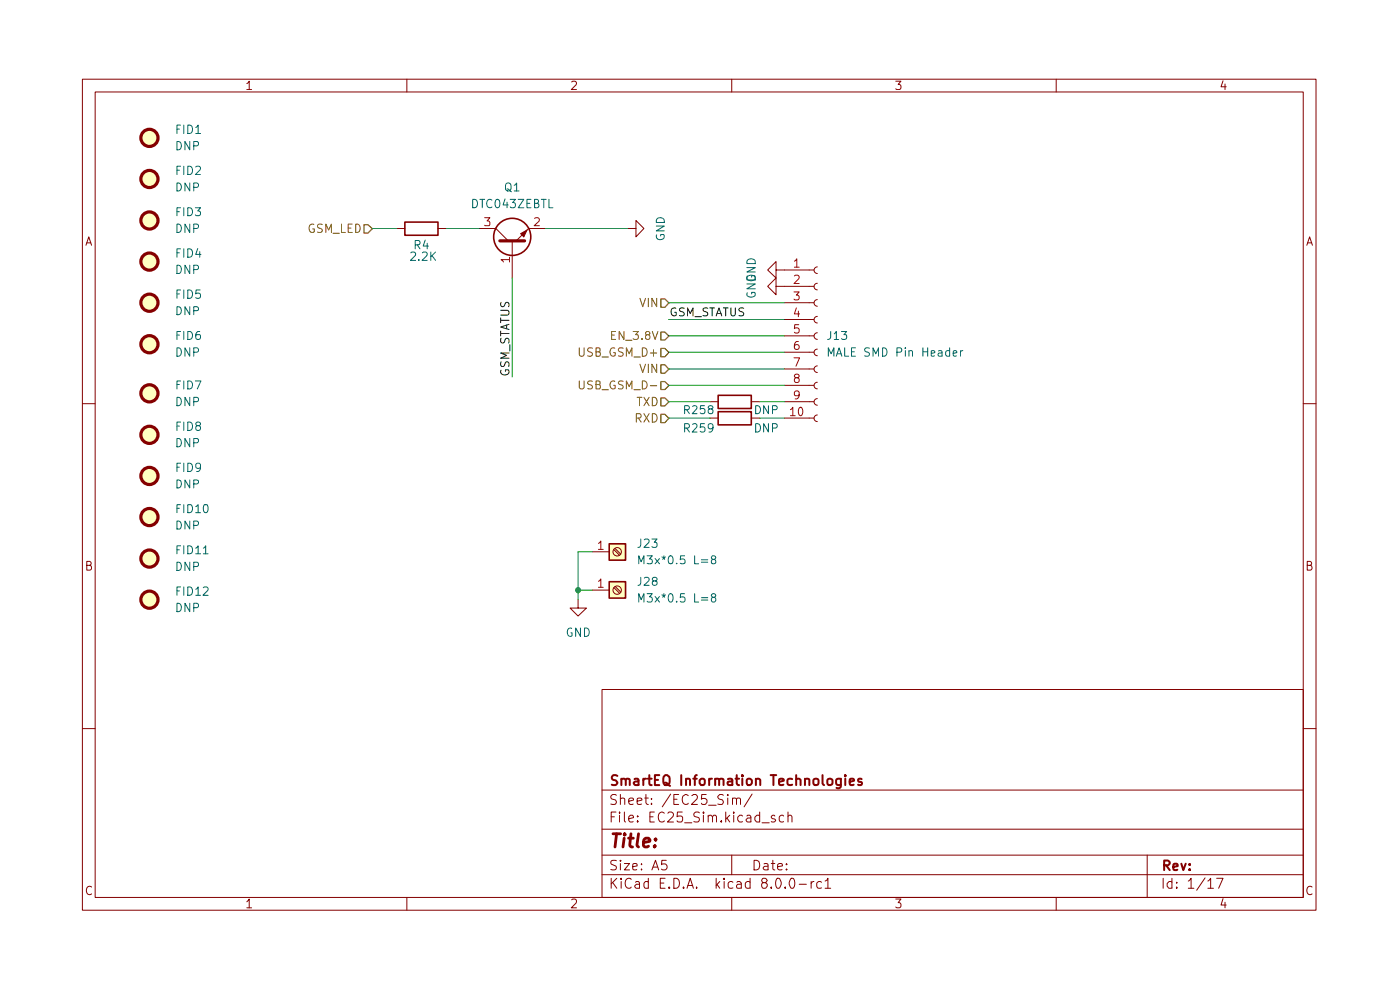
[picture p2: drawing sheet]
(kicad_sch
 (version 20231120)
 (generator "eeschema")
 (generator_version "8.0")
 (paper "A5")
 (title_block
  (company "SmartEQ Information Technologies"))
 (lib_symbols
  (symbol "Connector:Conn_01x10_Socket"
   (pin_names
    (offset 1.016) hide) (exclude_from_sim no) (in_bom yes) (on_board yes)
   (property "Reference" "J" (at 0 12.7 0) (effects (font (size 1.27 1.27))))
   (property "Value" "Conn_01x10_Socket" (at 0 -15.24 0) (effects (font (size 1.27 1.27))))
   (property "Footprint" "" (at 0 0 0) (effects (font (size 1.27 1.27)) (hide yes)))
   (property "Datasheet" "~" (at 0 0 0) (effects (font (size 1.27 1.27)) (hide yes)))
   (property "Description" "Generic connector, single row, 01x10, script generated" (at 0 0 0) (effects (font (size 1.27 1.27)) (hide yes)))
   (property "ki_locked" "" (at 0 0 0) (effects (font (size 1.27 1.27))))
   (symbol "Conn_01x10_Socket_1_1"
    (arc (start 0 -12.192) (mid -0.5058 -12.7) (end 0 -13.208) (stroke (width 0.1524) (type default)) (fill (type none)))
    (arc (start 0 -9.652) (mid -0.5058 -10.16) (end 0 -10.668) (stroke (width 0.1524) (type default)) (fill (type none)))
    (arc (start 0 -7.112) (mid -0.5058 -7.62) (end 0 -8.128) (stroke (width 0.1524) (type default)) (fill (type none)))
    (arc (start 0 -4.572) (mid -0.5058 -5.08) (end 0 -5.588) (stroke (width 0.1524) (type default)) (fill (type none)))
    (arc (start 0 -2.032) (mid -0.5058 -2.54) (end 0 -3.048) (stroke (width 0.1524) (type default)) (fill (type none)))
    (polyline (pts (xy -1.27 -12.7) (xy -0.508 -12.7)) (stroke (width 0.1524) (type default)) (fill (type none)))
    (polyline (pts (xy -1.27 -10.16) (xy -0.508 -10.16)) (stroke (width 0.1524) (type default)) (fill (type none)))
    (polyline (pts (xy -1.27 -7.62) (xy -0.508 -7.62)) (stroke (width 0.1524) (type default)) (fill (type none)))
    (polyline (pts (xy -1.27 -5.08) (xy -0.508 -5.08)) (stroke (width 0.1524) (type default)) (fill (type none)))
    (polyline (pts (xy -1.27 -2.54) (xy -0.508 -2.54)) (stroke (width 0.1524) (type default)) (fill (type none)))
    (polyline (pts (xy -1.27 0) (xy -0.508 0)) (stroke (width 0.1524) (type default)) (fill (type none)))
    (polyline (pts (xy -1.27 2.54) (xy -0.508 2.54)) (stroke (width 0.1524) (type default)) (fill (type none)))
    (polyline (pts (xy -1.27 5.08) (xy -0.508 5.08)) (stroke (width 0.1524) (type default)) (fill (type none)))
    (polyline (pts (xy -1.27 7.62) (xy -0.508 7.62)) (stroke (width 0.1524) (type default)) (fill (type none)))
    (polyline (pts (xy -1.27 10.16) (xy -0.508 10.16)) (stroke (width 0.1524) (type default)) (fill (type none)))
    (arc (start 0 0.508) (mid -0.5058 0) (end 0 -0.508) (stroke (width 0.1524) (type default)) (fill (type none)))
    (arc (start 0 3.048) (mid -0.5058 2.54) (end 0 2.032) (stroke (width 0.1524) (type default)) (fill (type none)))
    (arc (start 0 5.588) (mid -0.5058 5.08) (end 0 4.572) (stroke (width 0.1524) (type default)) (fill (type none)))
    (arc (start 0 8.128) (mid -0.5058 7.62) (end 0 7.112) (stroke (width 0.1524) (type default)) (fill (type none)))
    (arc (start 0 10.668) (mid -0.5058 10.16) (end 0 9.652) (stroke (width 0.1524) (type default)) (fill (type none)))
    (pin passive line (at -5.08 10.16 0) (length 3.81) (name "Pin_1" (effects (font (size 1.27 1.27)))) (number "1" (effects (font (size 1.27 1.27)))))
    (pin passive line (at -5.08 -12.7 0) (length 3.81) (name "Pin_10" (effects (font (size 1.27 1.27)))) (number "10" (effects (font (size 1.27 1.27)))))
    (pin passive line (at -5.08 7.62 0) (length 3.81) (name "Pin_2" (effects (font (size 1.27 1.27)))) (number "2" (effects (font (size 1.27 1.27)))))
    (pin passive line (at -5.08 5.08 0) (length 3.81) (name "Pin_3" (effects (font (size 1.27 1.27)))) (number "3" (effects (font (size 1.27 1.27)))))
    (pin passive line (at -5.08 2.54 0) (length 3.81) (name "Pin_4" (effects (font (size 1.27 1.27)))) (number "4" (effects (font (size 1.27 1.27)))))
    (pin passive line (at -5.08 0 0) (length 3.81) (name "Pin_5" (effects (font (size 1.27 1.27)))) (number "5" (effects (font (size 1.27 1.27)))))
    (pin passive line (at -5.08 -2.54 0) (length 3.81) (name "Pin_6" (effects (font (size 1.27 1.27)))) (number "6" (effects (font (size 1.27 1.27)))))
    (pin passive line (at -5.08 -5.08 0) (length 3.81) (name "Pin_7" (effects (font (size 1.27 1.27)))) (number "7" (effects (font (size 1.27 1.27)))))
    (pin passive line (at -5.08 -7.62 0) (length 3.81) (name "Pin_8" (effects (font (size 1.27 1.27)))) (number "8" (effects (font (size 1.27 1.27)))))
    (pin passive line (at -5.08 -10.16 0) (length 3.81) (name "Pin_9" (effects (font (size 1.27 1.27)))) (number "9" (effects (font (size 1.27 1.27)))))))
  (symbol "Connector:Screw_Terminal_01x01"
   (pin_names
    (offset 1.016) hide) (exclude_from_sim no) (in_bom yes) (on_board yes)
   (property "Reference" "J23" (at 2.8515 1.2701 0) (effects (font (size 1.27 1.27)) (justify left)))
   (property "Value" "M3x*0.5 L=8" (at 2.8515 -1.2699 0) (effects (font (size 1.27 1.27)) (justify left)))
   (property "Footprint" "Footprint:Screw Terminal Shinbo" (at 0 0 0) (effects (font (size 1.27 1.27)) (hide yes)))
   (property "Datasheet" "~" (at 0 0 0) (effects (font (size 1.27 1.27)) (hide yes)))
   (property "Description" "Board mounting elevator    M3 hole size, 4 pins PCB-64-M3" (at 0 0 0) (effects (font (size 1.27 1.27)) (hide yes)))
   (property "Field-1" "" (at 0 0 0) (effects (font (size 1.27 1.27)) (hide yes)))
   (property "MPN" "SMTSO-M3-8ET" (at 0 0 0) (effects (font (size 1.27 1.27)) (hide yes)))
   (symbol "Screw_Terminal_01x01_1_1"
    (rectangle (start -1.27 1.27) (end 1.27 -1.27) (stroke (width 0.254) (type default)) (fill (type background)))
    (polyline (pts (xy -0.5334 0.3302) (xy 0.3302 -0.508)) (stroke (width 0.1524) (type default)) (fill (type none)))
    (polyline (pts (xy -0.3556 0.508) (xy 0.508 -0.3302)) (stroke (width 0.1524) (type default)) (fill (type none)))
    (circle (center 0 0) (radius 0.635) (stroke (width 0.1524) (type default)) (fill (type none)))
    (pin input line (at -3.81 0 0) (length 2.54) (name "1" (effects (font (size 1.27 1.27)))) (number "1" (effects (font (size 1.27 1.27)))))))
  (symbol "Device:R"
   (pin_numbers hide)
   (pin_names
    (offset 0)) (exclude_from_sim no) (in_bom yes) (on_board yes)
   (property "Reference" "R" (at 2.032 0 90) (effects (font (size 1.27 1.27))))
   (property "Value" "R" (at 0 0 90) (effects (font (size 1.27 1.27))))
   (property "Footprint" "" (at -1.778 0 90) (effects (font (size 1.27 1.27)) (hide yes)))
   (property "Datasheet" "~" (at 0 0 0) (effects (font (size 1.27 1.27)) (hide yes)))
   (property "Description" "Resistor" (at 0 0 0) (effects (font (size 1.27 1.27)) (hide yes)))
   (symbol "R_0_1"
    (rectangle (start -1.016 -2.54) (end 1.016 2.54) (stroke (width 0.254) (type default)) (fill (type none))))
   (symbol "R_1_1"
    (pin passive line (at 0 3.81 270) (length 1.27) (name "~" (effects (font (size 1.27 1.27)))) (number "1" (effects (font (size 1.27 1.27)))))
    (pin passive line (at 0 -3.81 90) (length 1.27) (name "~" (effects (font (size 1.27 1.27)))) (number "2" (effects (font (size 1.27 1.27)))))))
  (symbol "Mechanical:Fiducial" (exclude_from_sim no) (in_bom yes) (on_board yes)
   (property "Reference" "FID" (at 0 5.08 0) (effects (font (size 1.27 1.27))))
   (property "Value" "Fiducial" (at 0 3.175 0) (effects (font (size 1.27 1.27))))
   (property "Footprint" "" (at 0 0 0) (effects (font (size 1.27 1.27)) (hide yes)))
   (property "Datasheet" "~" (at 0 0 0) (effects (font (size 1.27 1.27)) (hide yes)))
   (property "Description" "Fiducial Marker" (at 0 0 0) (effects (font (size 1.27 1.27)) (hide yes)))
   (symbol "Fiducial_0_1"
    (circle (center 0 0) (radius 1.27) (stroke (width 0.508) (type default)) (fill (type background)))))
  (symbol "Screw_Terminal_01x01_1"
   (pin_names
    (offset 1.016) hide) (exclude_from_sim no) (in_bom yes) (on_board yes)
   (property "Reference" "J28" (at 2.8515 1.2701 0) (effects (font (size 1.27 1.27)) (justify left)))
   (property "Value" "M3x*0.5 L=8" (at 2.8515 -1.2699 0) (effects (font (size 1.27 1.27)) (justify left)))
   (property "Footprint" "Footprint:Screw Terminal Shinbo" (at 0 0 0) (effects (font (size 1.27 1.27)) (hide yes)))
   (property "Datasheet" "~" (at 0 0 0) (effects (font (size 1.27 1.27)) (hide yes)))
   (property "Description" "Board mounting elevator    M3 hole size, 4 pins PCB-64-M3" (at 0 0 0) (effects (font (size 1.27 1.27)) (hide yes)))
   (property "Field-1" "" (at 0 0 0) (effects (font (size 1.27 1.27)) (hide yes)))
   (property "MPN" "SMTSO-M3-8ET" (at 0 0 0) (effects (font (size 1.27 1.27)) (hide yes)))
   (symbol "Screw_Terminal_01x01_1_1_1"
    (rectangle (start -1.27 1.27) (end 1.27 -1.27) (stroke (width 0.254) (type default)) (fill (type background)))
    (polyline (pts (xy -0.5334 0.3302) (xy 0.3302 -0.508)) (stroke (width 0.1524) (type default)) (fill (type none)))
    (polyline (pts (xy -0.3556 0.508) (xy 0.508 -0.3302)) (stroke (width 0.1524) (type default)) (fill (type none)))
    (circle (center 0 0) (radius 0.635) (stroke (width 0.1524) (type default)) (fill (type none)))
    (pin input line (at -3.81 0 0) (length 2.54) (name "1" (effects (font (size 1.27 1.27)))) (number "1" (effects (font (size 1.27 1.27)))))))
  (symbol "Transistor_BJT:2N3055"
   (pin_names
    (offset 0) hide) (exclude_from_sim no) (in_bom yes) (on_board yes)
   (property "Reference" "Q" (at 5.08 1.905 0) (effects (font (size 1.27 1.27)) (justify left)))
   (property "Value" "2N3055" (at 5.08 0 0) (effects (font (size 1.27 1.27)) (justify left)))
   (property "Footprint" "Package_TO_SOT_THT:TO-3" (at 5.08 -1.905 0) (effects (font (size 1.27 1.27)
    (italic yes)) (justify left) (hide yes)))
   (property "Datasheet" "http://www.onsemi.com/pub_link/Collateral/2N3055-D.PDF" (at 0 0 0) (effects (font (size 1.27 1.27)) (justify left) (hide yes)))
   (property "Description" "15A Ic, 60V Vce, Power NPN Transistor, TO-3" (at 0 0 0) (effects (font (size 1.27 1.27)) (hide yes)))
   (symbol "2N3055_0_1"
    (polyline (pts (xy 0.635 0.635) (xy 2.54 2.54)) (stroke (width 0) (type default)) (fill (type none)))
    (polyline (pts (xy 0.635 -0.635) (xy 2.54 -2.54) (xy 2.54 -2.54)) (stroke (width 0) (type default)) (fill (type none)))
    (polyline (pts (xy 0.635 1.905) (xy 0.635 -1.905) (xy 0.635 -1.905)) (stroke (width 0.508) (type default)) (fill (type none)))
    (polyline (pts (xy 1.27 -1.778) (xy 1.778 -1.27) (xy 2.286 -2.286) (xy 1.27 -1.778) (xy 1.27 -1.778)) (stroke (width 0) (type default)) (fill (type outline)))
    (circle (center 1.27 0) (radius 2.8194) (stroke (width 0.254) (type default)) (fill (type none))))
   (symbol "2N3055_1_1"
    (pin input line (at -5.08 0 0) (length 5.715) (name "B" (effects (font (size 1.27 1.27)))) (number "1" (effects (font (size 1.27 1.27)))))
    (pin passive line (at 2.54 -5.08 90) (length 2.54) (name "E" (effects (font (size 1.27 1.27)))) (number "2" (effects (font (size 1.27 1.27)))))
    (pin passive line (at 2.54 5.08 270) (length 2.54) (name "C" (effects (font (size 1.27 1.27)))) (number "3" (effects (font (size 1.27 1.27)))))))
  (symbol "power:GND"
   (power)
   (pin_names
    (offset 0)) (exclude_from_sim no) (in_bom yes) (on_board yes)
   (property "Reference" "#PWR" (at 0 -6.35 0) (effects (font (size 1.27 1.27)) (hide yes)))
   (property "Value" "GND" (at 0 -3.81 0) (effects (font (size 1.27 1.27))))
   (property "Footprint" "" (at 0 0 0) (effects (font (size 1.27 1.27)) (hide yes)))
   (property "Datasheet" "" (at 0 0 0) (effects (font (size 1.27 1.27)) (hide yes)))
   (property "Description" "Power symbol creates a global label with name \"GND\" , ground" (at 0 0 0) (effects (font (size 1.27 1.27)) (hide yes)))
   (symbol "GND_0_1"
    (polyline (pts (xy 0 0) (xy 0 -1.27) (xy 1.27 -1.27) (xy 0 -2.54) (xy -1.27 -1.27) (xy 0 -1.27)) (stroke (width 0) (type default)) (fill (type none))))
   (symbol "GND_1_1"
    (pin power_in line (at 0 0 270) (length 0) hide (name "GND" (effects (font (size 1.27 1.27)))) (number "1" (effects (font (size 1.27 1.27))))))))
 (junction
  (at 86.36 88.667)
  (diameter 0)
  (color 0 0 0 0))
 (wire
  (pts (xy 66.04 33.02) (xy 71.12 33.02))
  (stroke (width 0) (type default)))
 (wire
  (pts (xy 86.36 82.8168) (xy 88.5885 82.8168))
  (stroke (width 0) (type default)))
 (wire
  (pts (xy 100.33 44.45) (xy 118.11 44.45))
  (stroke (width 0) (type default)))
 (wire
  (pts (xy 100.33 54.61) (xy 118.11 54.61))
  (stroke (width 0) (type default)))
 (wire
  (pts (xy 76.2 55.88) (xy 76.2 40.64))
  (stroke (width 0) (type default)))
 (wire
  (pts (xy 114.3 62.23) (xy 118.11 62.23))
  (stroke (width 0) (type default)))
 (wire
  (pts (xy 58.42 33.02) (xy 54.61 33.02))
  (stroke (width 0) (type default)))
 (wire
  (pts (xy 81.28 33.02) (xy 93.98 33.02))
  (stroke (width 0) (type default)))
 (wire
  (pts (xy 100.33 49.53) (xy 118.11 49.53))
  (stroke (width 0) (type default)))
 (wire
  (pts (xy 100.33 46.99) (xy 118.11 46.99))
  (stroke (width 0) (type default)))
 (wire
  (pts (xy 114.3 59.69) (xy 118.11 59.69))
  (stroke (width 0) (type default)))
 (wire
  (pts (xy 100.33 52.07) (xy 118.11 52.07))
  (stroke (width 0) (type default)))
 (wire
  (pts (xy 86.36 88.667) (xy 86.36 82.8168))
  (stroke (width 0) (type default)))
 (wire
  (pts (xy 100.33 57.15) (xy 118.11 57.15))
  (stroke (width 0) (type default)))
 (wire
  (pts (xy 100.33 59.69) (xy 106.68 59.69))
  (stroke (width 0) (type default)))
 (wire
  (pts (xy 86.36 90.17) (xy 86.36 88.667))
  (stroke (width 0) (type default)))
 (wire
  (pts (xy 100.33 62.23) (xy 106.68 62.23))
  (stroke (width 0) (type default)))
 (wire
  (pts (xy 86.36 88.667) (xy 88.5885 88.667))
  (stroke (width 0) (type default)))
 (label "GSM_STATUS"
  (at 100.33 46.99 0)
  (fields_autoplaced yes)
  (effects (font (size 1.27 1.27)) (justify left bottom)))
 (label "GSM_STATUS"
  (at 76.2 55.88 90)
  (fields_autoplaced yes)
  (effects (font (size 1.27 1.27)) (justify left bottom)))
 (hierarchical_label "GSM_LED"
  (shape input)
  (at 54.61 33.02 180)
  (fields_autoplaced yes)
  (effects (font (size 1.27 1.27)) (justify right)))
 (hierarchical_label "EN_3.8V"
  (shape input)
  (at 100.33 49.53 180)
  (fields_autoplaced yes)
  (effects (font (size 1.27 1.27)) (justify right)))
 (hierarchical_label "VIN"
  (shape input)
  (at 100.33 44.45 180)
  (fields_autoplaced yes)
  (effects (font (size 1.27 1.27)) (justify right)))
 (hierarchical_label "RXD"
  (shape input)
  (at 100.33 62.23 180)
  (fields_autoplaced yes)
  (effects (font (size 1.27 1.27)) (justify right)))
 (hierarchical_label "TXD"
  (shape input)
  (at 100.33 59.69 180)
  (fields_autoplaced yes)
  (effects (font (size 1.27 1.27)) (justify right)))
 (hierarchical_label "VIN"
  (shape input)
  (at 100.33 54.61 180)
  (fields_autoplaced yes)
  (effects (font (size 1.27 1.27)) (justify right)))
 (hierarchical_label "USB_GSM_D+"
  (shape input)
  (at 100.33 52.07 180)
  (fields_autoplaced yes)
  (effects (font (size 1.27 1.27)) (justify right)))
 (hierarchical_label "USB_GSM_D-"
  (shape input)
  (at 100.33 57.15 180)
  (fields_autoplaced yes)
  (effects (font (size 1.27 1.27)) (justify right)))
 (symbol
  (lib_id "Mechanical:Fiducial")
  (at 20.32 25.4 0)
  (unit 1)
  (exclude_from_sim no)
  (in_bom yes)
  (on_board yes)
  (dnp no)
  (fields_autoplaced yes)
  (property "Reference" "FID2" (at 24.13 24.1299 0) (effects (font (size 1.27 1.27)) (justify left)))
  (property "Value" "DNP" (at 24.13 26.6699 0) (effects (font (size 1.27 1.27)) (justify left)))
  (property "Footprint" "Fiducial:Fiducial_0.5mm_Mask1mm" (at 20.32 25.4 0) (effects (font (size 1.27 1.27)) (hide yes)))
  (property "Datasheet" "~" (at 20.32 25.4 0) (effects (font (size 1.27 1.27)) (hide yes)))
  (property "Description" "Fiducial Marker" (at 20.32 25.4 0) (effects (font (size 1.27 1.27)) (hide yes))))
 (symbol
  (lib_id "Connector:Conn_01x10_Socket")
  (at 123.19 49.53 0)
  (unit 1)
  (exclude_from_sim no)
  (in_bom yes)
  (on_board yes)
  (dnp no)
  (fields_autoplaced yes)
  (property "Reference" "J13" (at 124.46 49.5299 0) (effects (font (size 1.27 1.27)) (justify left)))
  (property "Value" "MALE SMD Pin Header" (at 124.46 52.0699 0) (effects (font (size 1.27 1.27)) (justify left)))
  (property "Footprint" "Connector_PinSocket_2.00mm:PinSocket_2x05_P2.00mm_Vertical_SMD" (at 123.19 49.53 0) (effects (font (size 1.27 1.27)) (hide yes)))
  (property "Datasheet" "~" (at 123.19 49.53 0) (effects (font (size 1.27 1.27)) (hide yes)))
  (property "Description" "Generic connector, single row, 01x10, script generated" (at 123.19 49.53 0) (effects (font (size 1.27 1.27)) (hide yes)))
  (property "MPN" "2.0mm 2*5p 贴片排针" (at 123.19 49.53 0) (effects (font (size 1.27 1.27)) (hide yes)))
  (pin "6")
  (pin "4")
  (pin "8")
  (pin "10")
  (pin "7")
  (pin "1")
  (pin "5")
  (pin "3")
  (pin "2")
  (pin "9"))
 (symbol
  (lib_id "Mechanical:Fiducial")
  (at 20.32 77.47 0)
  (unit 1)
  (exclude_from_sim no)
  (in_bom yes)
  (on_board yes)
  (dnp no)
  (fields_autoplaced yes)
  (property "Reference" "FID10" (at 24.13 76.1999 0) (effects (font (size 1.27 1.27)) (justify left)))
  (property "Value" "DNP" (at 24.13 78.7399 0) (effects (font (size 1.27 1.27)) (justify left)))
  (property "Footprint" "Fiducial:Fiducial_0.5mm_Mask1mm" (at 20.32 77.47 0) (effects (font (size 1.27 1.27)) (hide yes)))
  (property "Datasheet" "~" (at 20.32 77.47 0) (effects (font (size 1.27 1.27)) (hide yes)))
  (property "Description" "Fiducial Marker" (at 20.32 77.47 0) (effects (font (size 1.27 1.27)) (hide yes))))
 (symbol
  (lib_id "Device:R")
  (at 110.49 62.23 270)
  (unit 1)
  (exclude_from_sim no)
  (in_bom yes)
  (on_board yes)
  (dnp no)
  (property "Reference" "R259" (at 104.902 63.754 90) (effects (font (size 1.27 1.27))))
  (property "Value" "DNP" (at 115.316 63.754 90) (effects (font (size 1.27 1.27))))
  (property "Footprint" "Resistor_SMD:R_0603_1608Metric" (at 110.49 60.452 90) (effects (font (size 1.27 1.27)) (hide yes)))
  (property "Datasheet" "~" (at 110.49 62.23 0) (effects (font (size 1.27 1.27)) (hide yes)))
  (property "Description" "" (at 110.49 62.23 0) (effects (font (size 1.27 1.27)) (hide yes)))
  (property "Quantity" "" (at 110.49 62.23 0) (effects (font (size 1.27 1.27)) (hide yes)))
  (pin "1")
  (pin "2"))
 (symbol
  (lib_id "power:GND")
  (at 93.98 33.02 90)
  (unit 1)
  (exclude_from_sim no)
  (in_bom yes)
  (on_board yes)
  (dnp no)
  (property "Reference" "#PWR047" (at 100.33 33.02 0) (effects (font (size 1.27 1.27)) (hide yes)))
  (property "Value" "GND" (at 99.06 33.02 0) (effects (font (size 1.27 1.27))))
  (property "Footprint" "" (at 93.98 33.02 0) (effects (font (size 1.27 1.27)) (hide yes)))
  (property "Datasheet" "" (at 93.98 33.02 0) (effects (font (size 1.27 1.27)) (hide yes)))
  (property "Description" "" (at 93.98 33.02 0) (effects (font (size 1.27 1.27)) (hide yes)))
  (pin "1"))
 (symbol
  (lib_id "Mechanical:Fiducial")
  (at 20.32 58.42 0)
  (unit 1)
  (exclude_from_sim no)
  (in_bom yes)
  (on_board yes)
  (dnp no)
  (fields_autoplaced yes)
  (property "Reference" "FID7" (at 24.13 57.1499 0) (effects (font (size 1.27 1.27)) (justify left)))
  (property "Value" "DNP" (at 24.13 59.6899 0) (effects (font (size 1.27 1.27)) (justify left)))
  (property "Footprint" "Fiducial:Fiducial_0.5mm_Mask1mm" (at 20.32 58.42 0) (effects (font (size 1.27 1.27)) (hide yes)))
  (property "Datasheet" "~" (at 20.32 58.42 0) (effects (font (size 1.27 1.27)) (hide yes)))
  (property "Description" "Fiducial Marker" (at 20.32 58.42 0) (effects (font (size 1.27 1.27)) (hide yes))))
 (symbol
  (lib_name "Screw_Terminal_01x01_1")
  (lib_id "Connector:Screw_Terminal_01x01")
  (at 92.3985 88.667 0)
  (unit 1)
  (exclude_from_sim no)
  (in_bom yes)
  (on_board yes)
  (dnp no)
  (fields_autoplaced yes)
  (property "Reference" "J28" (at 95.25 87.3969 0) (effects (font (size 1.27 1.27)) (justify left)))
  (property "Value" "M3x*0.5 L=6" (at 95.25 89.9369 0) (effects (font (size 1.27 1.27)) (justify left)))
  (property "Footprint" "Footprint:Screw Terminal Shinbo" (at 92.3985 88.667 0) (effects (font (size 1.27 1.27)) (hide yes)))
  (property "Datasheet" "~" (at 92.3985 88.667 0) (effects (font (size 1.27 1.27)) (hide yes)))
  (property "Description" "Board mounting elevator    M3 hole size, 4 pins PCB-64-M3" (at 92.3985 88.667 0) (effects (font (size 1.27 1.27)) (hide yes)))
  (property "Field-1" "" (at 92.3985 88.667 0) (effects (font (size 1.27 1.27)) (hide yes)))
  (property "MPN" "SMTSO-M3-8ET" (at 92.3985 88.667 0) (effects (font (size 1.27 1.27)) (hide yes)))
  (pin "1"))
 (symbol
  (lib_id "Transistor_BJT:2N3055")
  (at 76.2 35.56 90)
  (unit 1)
  (exclude_from_sim no)
  (in_bom yes)
  (on_board yes)
  (dnp no)
  (fields_autoplaced yes)
  (property "Reference" "Q1" (at 76.2 26.67 90) (effects (font (size 1.27 1.27))))
  (property "Value" "DTC043ZEBTL" (at 76.2 29.21 90) (effects (font (size 1.27 1.27))))
  (property "Footprint" "Package_TO_SOT_SMD:SOT-416" (at 78.105 30.48 0) (effects (font (size 1.27 1.27)
    (italic yes)) (justify left) (hide yes)))
  (property "Datasheet" "" (at 76.2 35.56 0) (effects (font (size 1.27 1.27)) (justify left) (hide yes)))
  (property "Description" "" (at 76.2 35.56 0) (effects (font (size 1.27 1.27)) (hide yes)))
  (property "MPN" "DTC043ZEBTL" (at 76.2 35.56 0) (effects (font (size 1.27 1.27)) (hide yes)))
  (pin "1")
  (pin "2")
  (pin "3"))
 (symbol
  (lib_id "Mechanical:Fiducial")
  (at 20.32 44.45 0)
  (unit 1)
  (exclude_from_sim no)
  (in_bom yes)
  (on_board yes)
  (dnp no)
  (fields_autoplaced yes)
  (property "Reference" "FID5" (at 24.13 43.1799 0) (effects (font (size 1.27 1.27)) (justify left)))
  (property "Value" "DNP" (at 24.13 45.7199 0) (effects (font (size 1.27 1.27)) (justify left)))
  (property "Footprint" "Fiducial:Fiducial_0.5mm_Mask1mm" (at 20.32 44.45 0) (effects (font (size 1.27 1.27)) (hide yes)))
  (property "Datasheet" "~" (at 20.32 44.45 0) (effects (font (size 1.27 1.27)) (hide yes)))
  (property "Description" "Fiducial Marker" (at 20.32 44.45 0) (effects (font (size 1.27 1.27)) (hide yes))))
 (symbol
  (lib_id "Mechanical:Fiducial")
  (at 20.32 90.17 0)
  (unit 1)
  (exclude_from_sim no)
  (in_bom yes)
  (on_board yes)
  (dnp no)
  (fields_autoplaced yes)
  (property "Reference" "FID12" (at 24.13 88.8999 0) (effects (font (size 1.27 1.27)) (justify left)))
  (property "Value" "DNP" (at 24.13 91.4399 0) (effects (font (size 1.27 1.27)) (justify left)))
  (property "Footprint" "Fiducial:Fiducial_0.5mm_Mask1mm" (at 20.32 90.17 0) (effects (font (size 1.27 1.27)) (hide yes)))
  (property "Datasheet" "~" (at 20.32 90.17 0) (effects (font (size 1.27 1.27)) (hide yes)))
  (property "Description" "Fiducial Marker" (at 20.32 90.17 0) (effects (font (size 1.27 1.27)) (hide yes))))
 (symbol
  (lib_id "power:GND")
  (at 118.11 39.37 270)
  (unit 1)
  (exclude_from_sim no)
  (in_bom yes)
  (on_board yes)
  (dnp no)
  (property "Reference" "#PWR0142" (at 111.76 39.37 0) (effects (font (size 1.27 1.27)) (hide yes)))
  (property "Value" "GND" (at 113.03 39.37 0) (effects (font (size 1.27 1.27))))
  (property "Footprint" "" (at 118.11 39.37 0) (effects (font (size 1.27 1.27)) (hide yes)))
  (property "Datasheet" "" (at 118.11 39.37 0) (effects (font (size 1.27 1.27)) (hide yes)))
  (property "Description" "" (at 118.11 39.37 0) (effects (font (size 1.27 1.27)) (hide yes)))
  (pin "1"))
 (symbol
  (lib_id "Device:R")
  (at 110.49 59.69 270)
  (unit 1)
  (exclude_from_sim no)
  (in_bom yes)
  (on_board yes)
  (dnp no)
  (property "Reference" "R258" (at 104.902 60.96 90) (effects (font (size 1.27 1.27))))
  (property "Value" "DNP" (at 115.316 60.96 90) (effects (font (size 1.27 1.27))))
  (property "Footprint" "Resistor_SMD:R_0603_1608Metric" (at 110.49 57.912 90) (effects (font (size 1.27 1.27)) (hide yes)))
  (property "Datasheet" "~" (at 110.49 59.69 0) (effects (font (size 1.27 1.27)) (hide yes)))
  (property "Description" "" (at 110.49 59.69 0) (effects (font (size 1.27 1.27)) (hide yes)))
  (property "Quantity" "" (at 110.49 59.69 0) (effects (font (size 1.27 1.27)) (hide yes)))
  (pin "1")
  (pin "2"))
 (symbol
  (lib_id "power:GND")
  (at 118.11 41.91 270)
  (unit 1)
  (exclude_from_sim no)
  (in_bom yes)
  (on_board yes)
  (dnp no)
  (property "Reference" "#PWR05" (at 111.76 41.91 0) (effects (font (size 1.27 1.27)) (hide yes)))
  (property "Value" "GND" (at 113.03 41.91 0) (effects (font (size 1.27 1.27))))
  (property "Footprint" "" (at 118.11 41.91 0) (effects (font (size 1.27 1.27)) (hide yes)))
  (property "Datasheet" "" (at 118.11 41.91 0) (effects (font (size 1.27 1.27)) (hide yes)))
  (property "Description" "" (at 118.11 41.91 0) (effects (font (size 1.27 1.27)) (hide yes)))
  (pin "1"))
 (symbol
  (lib_id "Connector:Screw_Terminal_01x01")
  (at 92.3985 82.8168 0)
  (unit 1)
  (exclude_from_sim no)
  (in_bom yes)
  (on_board yes)
  (dnp no)
  (fields_autoplaced yes)
  (property "Reference" "J23" (at 95.25 81.5467 0) (effects (font (size 1.27 1.27)) (justify left)))
  (property "Value" "M3x*0.5 L=6" (at 95.25 84.0867 0) (effects (font (size 1.27 1.27)) (justify left)))
  (property "Footprint" "Footprint:Screw Terminal Shinbo" (at 92.3985 82.8168 0) (effects (font (size 1.27 1.27)) (hide yes)))
  (property "Datasheet" "~" (at 92.3985 82.8168 0) (effects (font (size 1.27 1.27)) (hide yes)))
  (property "Description" "Board mounting elevator    M3 hole size, 4 pins PCB-64-M3" (at 92.3985 82.8168 0) (effects (font (size 1.27 1.27)) (hide yes)))
  (property "Field-1" "" (at 92.3985 82.8168 0) (effects (font (size 1.27 1.27)) (hide yes)))
  (property "MPN" "SMTSO-M3-8ET" (at 92.3985 82.8168 0) (effects (font (size 1.27 1.27)) (hide yes)))
  (pin "1"))
 (symbol
  (lib_id "Mechanical:Fiducial")
  (at 20.32 50.8 0)
  (unit 1)
  (exclude_from_sim no)
  (in_bom yes)
  (on_board yes)
  (dnp no)
  (fields_autoplaced yes)
  (property "Reference" "FID6" (at 24.13 49.5299 0) (effects (font (size 1.27 1.27)) (justify left)))
  (property "Value" "DNP" (at 24.13 52.0699 0) (effects (font (size 1.27 1.27)) (justify left)))
  (property "Footprint" "Fiducial:Fiducial_0.5mm_Mask1mm" (at 20.32 50.8 0) (effects (font (size 1.27 1.27)) (hide yes)))
  (property "Datasheet" "~" (at 20.32 50.8 0) (effects (font (size 1.27 1.27)) (hide yes)))
  (property "Description" "Fiducial Marker" (at 20.32 50.8 0) (effects (font (size 1.27 1.27)) (hide yes))))
 (symbol
  (lib_id "Mechanical:Fiducial")
  (at 20.32 64.77 0)
  (unit 1)
  (exclude_from_sim no)
  (in_bom yes)
  (on_board yes)
  (dnp no)
  (fields_autoplaced yes)
  (property "Reference" "FID8" (at 24.13 63.4999 0) (effects (font (size 1.27 1.27)) (justify left)))
  (property "Value" "DNP" (at 24.13 66.0399 0) (effects (font (size 1.27 1.27)) (justify left)))
  (property "Footprint" "Fiducial:Fiducial_0.5mm_Mask1mm" (at 20.32 64.77 0) (effects (font (size 1.27 1.27)) (hide yes)))
  (property "Datasheet" "~" (at 20.32 64.77 0) (effects (font (size 1.27 1.27)) (hide yes)))
  (property "Description" "Fiducial Marker" (at 20.32 64.77 0) (effects (font (size 1.27 1.27)) (hide yes))))
 (symbol
  (lib_id "Mechanical:Fiducial")
  (at 20.32 71.12 0)
  (unit 1)
  (exclude_from_sim no)
  (in_bom yes)
  (on_board yes)
  (dnp no)
  (fields_autoplaced yes)
  (property "Reference" "FID9" (at 24.13 69.8499 0) (effects (font (size 1.27 1.27)) (justify left)))
  (property "Value" "DNP" (at 24.13 72.3899 0) (effects (font (size 1.27 1.27)) (justify left)))
  (property "Footprint" "Fiducial:Fiducial_0.5mm_Mask1mm" (at 20.32 71.12 0) (effects (font (size 1.27 1.27)) (hide yes)))
  (property "Datasheet" "~" (at 20.32 71.12 0) (effects (font (size 1.27 1.27)) (hide yes)))
  (property "Description" "Fiducial Marker" (at 20.32 71.12 0) (effects (font (size 1.27 1.27)) (hide yes))))
 (symbol
  (lib_id "power:GND")
  (at 86.36 90.17 0)
  (unit 1)
  (exclude_from_sim no)
  (in_bom yes)
  (on_board yes)
  (dnp no)
  (property "Reference" "#PWR0109" (at 86.36 96.52 0) (effects (font (size 1.27 1.27)) (hide yes)))
  (property "Value" "GND" (at 86.36 95.25 0) (effects (font (size 1.27 1.27))))
  (property "Footprint" "" (at 86.36 90.17 0) (effects (font (size 1.27 1.27)) (hide yes)))
  (property "Datasheet" "" (at 86.36 90.17 0) (effects (font (size 1.27 1.27)) (hide yes)))
  (property "Description" "" (at 86.36 90.17 0) (effects (font (size 1.27 1.27)) (hide yes)))
  (pin "1"))
 (symbol
  (lib_id "Mechanical:Fiducial")
  (at 20.32 83.82 0)
  (unit 1)
  (exclude_from_sim no)
  (in_bom yes)
  (on_board yes)
  (dnp no)
  (fields_autoplaced yes)
  (property "Reference" "FID11" (at 24.13 82.5499 0) (effects (font (size 1.27 1.27)) (justify left)))
  (property "Value" "DNP" (at 24.13 85.0899 0) (effects (font (size 1.27 1.27)) (justify left)))
  (property "Footprint" "Fiducial:Fiducial_0.5mm_Mask1mm" (at 20.32 83.82 0) (effects (font (size 1.27 1.27)) (hide yes)))
  (property "Datasheet" "~" (at 20.32 83.82 0) (effects (font (size 1.27 1.27)) (hide yes)))
  (property "Description" "Fiducial Marker" (at 20.32 83.82 0) (effects (font (size 1.27 1.27)) (hide yes))))
 (symbol
  (lib_id "Mechanical:Fiducial")
  (at 20.32 19.05 0)
  (unit 1)
  (exclude_from_sim no)
  (in_bom yes)
  (on_board yes)
  (dnp no)
  (fields_autoplaced yes)
  (property "Reference" "FID1" (at 24.13 17.7799 0) (effects (font (size 1.27 1.27)) (justify left)))
  (property "Value" "DNP" (at 24.13 20.3199 0) (effects (font (size 1.27 1.27)) (justify left)))
  (property "Footprint" "Fiducial:Fiducial_0.5mm_Mask1mm" (at 20.32 19.05 0) (effects (font (size 1.27 1.27)) (hide yes)))
  (property "Datasheet" "~" (at 20.32 19.05 0) (effects (font (size 1.27 1.27)) (hide yes)))
  (property "Description" "Fiducial Marker" (at 20.32 19.05 0) (effects (font (size 1.27 1.27)) (hide yes))))
 (symbol
  (lib_id "Device:R")
  (at 62.23 33.02 270)
  (unit 1)
  (exclude_from_sim no)
  (in_bom yes)
  (on_board yes)
  (dnp no)
  (property "Reference" "R4" (at 62.23 35.56 90) (effects (font (size 1.27 1.27))))
  (property "Value" "2.2K" (at 62.484 37.338 90) (effects (font (size 1.27 1.27))))
  (property "Footprint" "Resistor_SMD:R_0603_1608Metric" (at 62.23 31.242 90) (effects (font (size 1.27 1.27)) (hide yes)))
  (property "Datasheet" "~" (at 62.23 33.02 0) (effects (font (size 1.27 1.27)) (hide yes)))
  (property "Description" "" (at 62.23 33.02 0) (effects (font (size 1.27 1.27)) (hide yes)))
  (property "Quantity" "" (at 62.23 33.02 0) (effects (font (size 1.27 1.27)) (hide yes)))
  (property "MPN" "0603WAF2201T5E" (at 62.23 33.02 90) (effects (font (size 1.27 1.27)) (hide yes)))
  (pin "1")
  (pin "2")))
